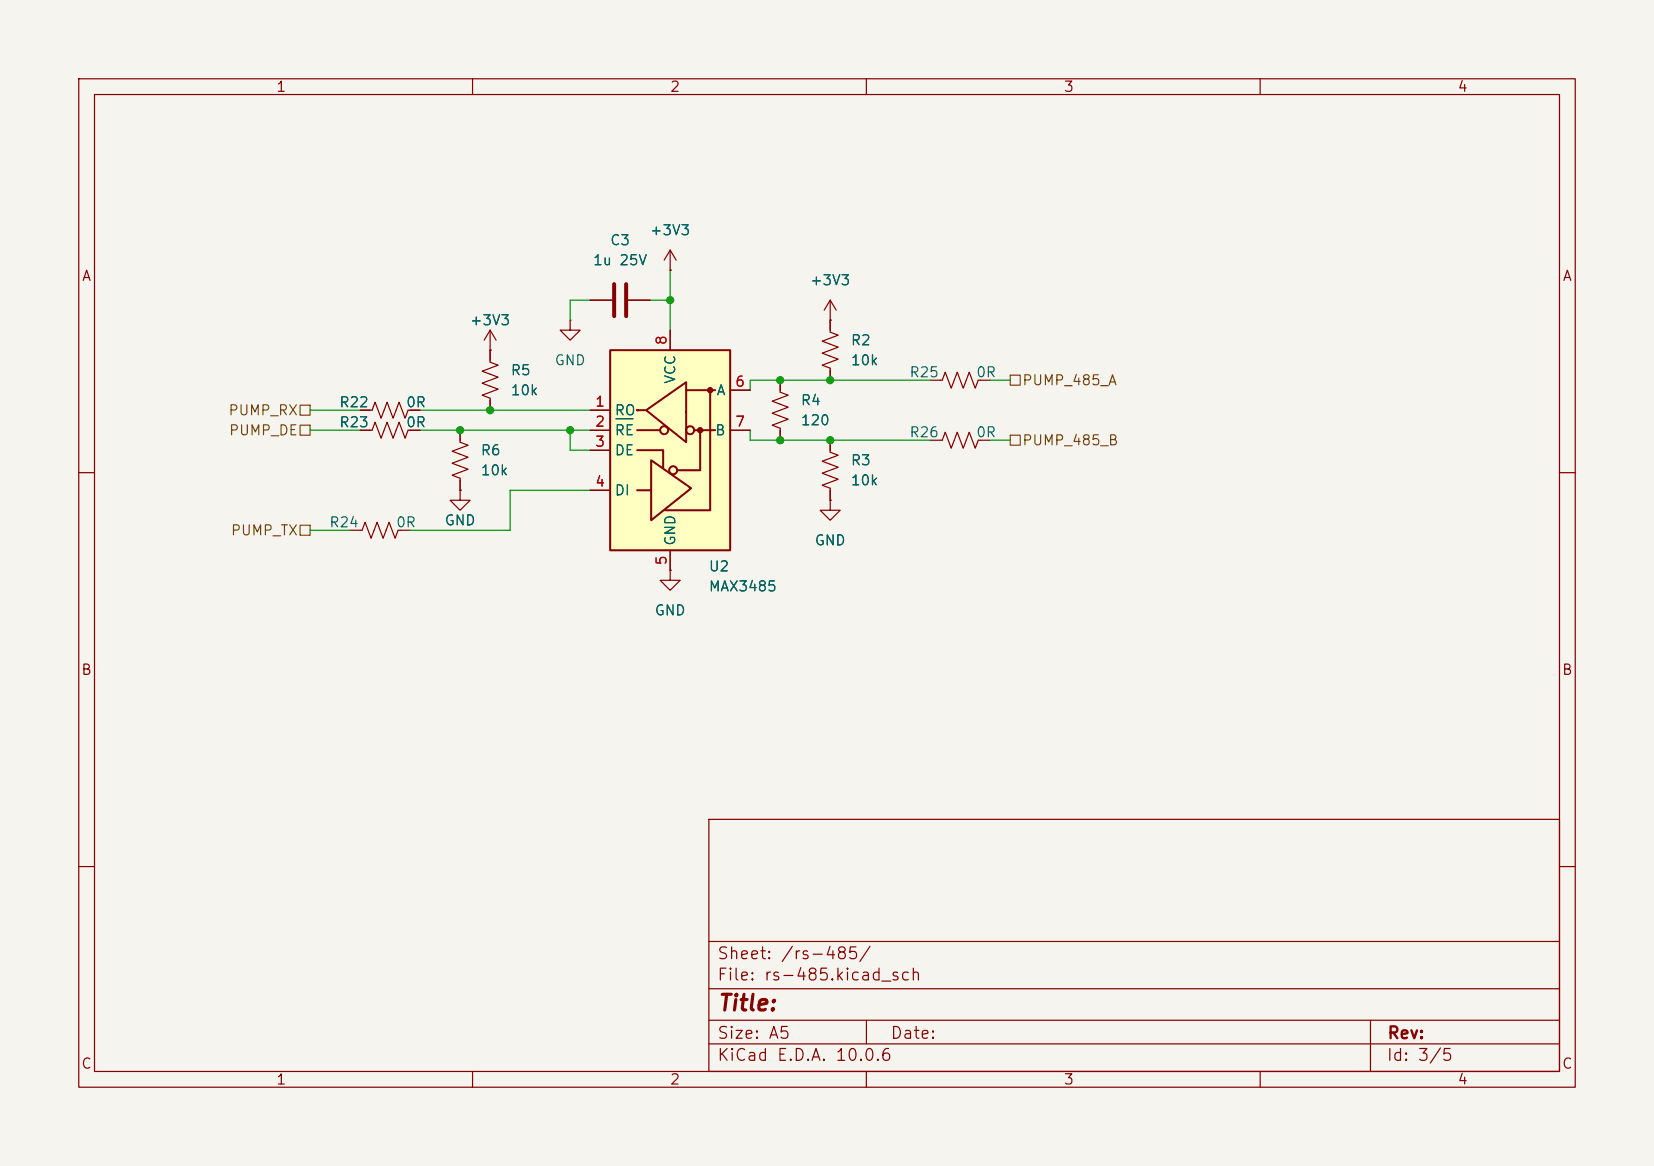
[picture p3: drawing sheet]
(kicad_sch
 (version 20260306)
 (generator "eeschema")
 (generator_version "10.0")
 (paper "A5")
 (lib_symbols
  (symbol "Device:R_US"
   (pin_numbers (hide yes))
   (pin_names
    (offset 0)) (exclude_from_sim no) (in_bom yes) (on_board yes)
   (in_pos_files yes)
   (duplicate_pin_numbers_are_jumpers no)
   (property "Reference" "R" (at 2.54 0 90) (show_name no) (do_not_autoplace no) (effects (font (size 1.27 1.27))))
   (property "Value" "R_US" (at -2.54 0 90) (show_name no) (do_not_autoplace no) (effects (font (size 1.27 1.27))))
   (property "Footprint" "" (at 1.016 -0.254 90) (show_name no) (do_not_autoplace no) (hide yes) (effects (font (size 1.27 1.27))))
   (property "Datasheet" "" (at 0 0 0) (show_name no) (do_not_autoplace no) (hide yes) (effects (font (size 1.27 1.27))))
   (property "Description" "Resistor, US symbol" (at 0 0 0) (show_name no) (do_not_autoplace no) (hide yes) (effects (font (size 1.27 1.27))))
   (symbol "R_US_0_1"
    (polyline (pts (xy 0 2.286) (xy 0 2.54)) (stroke (width 0) (type default)) (fill (type none)))
    (polyline (pts (xy 0 2.286) (xy 1.016 1.905) (xy 0 1.524) (xy -1.016 1.143) (xy 0 0.762)) (stroke (width 0) (type default)) (fill (type none)))
    (polyline (pts (xy 0 0.762) (xy 1.016 0.381) (xy 0 0) (xy -1.016 -0.381) (xy 0 -0.762)) (stroke (width 0) (type default)) (fill (type none)))
    (polyline (pts (xy 0 -0.762) (xy 1.016 -1.143) (xy 0 -1.524) (xy -1.016 -1.905) (xy 0 -2.286)) (stroke (width 0) (type default)) (fill (type none)))
    (polyline (pts (xy 0 -2.286) (xy 0 -2.54)) (stroke (width 0) (type default)) (fill (type none))))
   (symbol "R_US_1_1"
    (pin passive line (at 0 3.81 270) (length 1.27) (name "" (effects (font (size 1.27 1.27)))) (number "1" (effects (font (size 1.27 1.27)))))
    (pin passive line (at 0 -3.81 90) (length 1.27) (name "" (effects (font (size 1.27 1.27)))) (number "2" (effects (font (size 1.27 1.27))))))
   (embedded_fonts no))
  (symbol "Hack_Passives:AA0402JR-070RL"
   (pin_numbers (hide yes))
   (pin_names
    (offset 0)) (exclude_from_sim no) (in_bom yes) (on_board yes)
   (in_pos_files yes)
   (duplicate_pin_numbers_are_jumpers no)
   (property "Reference" "R" (at 2.54 0 90) (show_name no) (do_not_autoplace no) (effects (font (size 1.27 1.27))))
   (property "Value" "0R" (at -2.54 0 90) (show_name no) (do_not_autoplace no) (effects (font (size 1.27 1.27))))
   (property "Footprint" "Resistor_SMD:R_0402_1005Metric" (at 1.016 -0.254 90) (show_name no) (do_not_autoplace no) (hide yes) (effects (font (size 1.27 1.27))))
   (property "Datasheet" "https://www.vishay.com/docs/28773/crcwce3.pdf" (at 0 0 0) (show_name no) (do_not_autoplace no) (hide yes) (effects (font (size 1.27 1.27))))
   (property "Description" "0 Ohms Jumper Chip Resistor 0402 (1005 Metric) Anti-Sulfur, Automotive AEC-Q200, Moisture Resistant Thick Film" (at 0 0 0) (show_name no) (do_not_autoplace no) (hide yes) (effects (font (size 1.27 1.27))))
   (symbol "AA0402JR-070RL_0_1"
    (polyline (pts (xy 0 2.286) (xy 0 2.54)) (stroke (width 0) (type default)) (fill (type none)))
    (polyline (pts (xy 0 2.286) (xy 1.016 1.905) (xy 0 1.524) (xy -1.016 1.143) (xy 0 0.762)) (stroke (width 0) (type default)) (fill (type none)))
    (polyline (pts (xy 0 0.762) (xy 1.016 0.381) (xy 0 0) (xy -1.016 -0.381) (xy 0 -0.762)) (stroke (width 0) (type default)) (fill (type none)))
    (polyline (pts (xy 0 -0.762) (xy 1.016 -1.143) (xy 0 -1.524) (xy -1.016 -1.905) (xy 0 -2.286)) (stroke (width 0) (type default)) (fill (type none)))
    (polyline (pts (xy 0 -2.286) (xy 0 -2.54)) (stroke (width 0) (type default)) (fill (type none))))
   (symbol "AA0402JR-070RL_1_1"
    (pin passive line (at 0 3.81 270) (length 1.27) (name "" (effects (font (size 1.27 1.27)))) (number "1" (effects (font (size 1.27 1.27)))))
    (pin passive line (at 0 -3.81 90) (length 1.27) (name "" (effects (font (size 1.27 1.27)))) (number "2" (effects (font (size 1.27 1.27))))))
   (embedded_fonts no))
  (symbol "Hack_Passives:C1608X7R1E105K080AB"
   (pin_numbers (hide yes))
   (pin_names
    (offset 0.254)) (exclude_from_sim no) (in_bom yes) (on_board yes)
   (in_pos_files yes)
   (duplicate_pin_numbers_are_jumpers no)
   (property "Reference" "C" (at 0.635 2.54 0) (show_name no) (do_not_autoplace no) (effects (font (size 1.27 1.27)) (justify left)))
   (property "Value" "1u 25V" (at 0.635 -2.54 0) (show_name no) (do_not_autoplace no) (effects (font (size 1.27 1.27)) (justify left)))
   (property "Footprint" "Capacitor_SMD:C_0603_1608Metric" (at 0.9652 -3.81 0) (show_name no) (do_not_autoplace no) (hide yes) (effects (font (size 1.27 1.27))))
   (property "Datasheet" "" (at 0 0 0) (show_name no) (do_not_autoplace no) (hide yes) (effects (font (size 1.27 1.27))))
   (property "Description" "1 µF ±10% 25V Ceramic Capacitor X7R 0603 (1608 Metric)" (at 0 0 0) (show_name no) (do_not_autoplace no) (hide yes) (effects (font (size 1.27 1.27))))
   (symbol "C1608X7R1E105K080AB_0_1"
    (polyline (pts (xy -2.032 0.762) (xy 2.032 0.762)) (stroke (width 0.508) (type default)) (fill (type none)))
    (polyline (pts (xy -2.032 -0.762) (xy 2.032 -0.762)) (stroke (width 0.508) (type default)) (fill (type none))))
   (symbol "C1608X7R1E105K080AB_1_1"
    (pin passive line (at 0 3.81 270) (length 2.794) (name "" (effects (font (size 1.27 1.27)))) (number "1" (effects (font (size 1.27 1.27)))))
    (pin passive line (at 0 -3.81 90) (length 2.794) (name "" (effects (font (size 1.27 1.27)))) (number "2" (effects (font (size 1.27 1.27))))))
   (embedded_fonts no))
  (symbol "Hack_Passives:CRCW060310K0FKEA"
   (pin_numbers (hide yes))
   (pin_names
    (offset 0)) (exclude_from_sim no) (in_bom yes) (on_board yes)
   (in_pos_files yes)
   (duplicate_pin_numbers_are_jumpers no)
   (property "Reference" "R" (at 2.54 0 90) (show_name no) (do_not_autoplace no) (effects (font (size 1.27 1.27))))
   (property "Value" "10k" (at -2.54 0 90) (show_name no) (do_not_autoplace no) (effects (font (size 1.27 1.27))))
   (property "Footprint" "Resistor_SMD:R_0603_1608Metric" (at 1.016 -0.254 90) (show_name no) (do_not_autoplace no) (hide yes) (effects (font (size 1.27 1.27))))
   (property "Datasheet" "https://www.vishay.com/docs/28773/crcwce3.pdf" (at 0 0 0) (show_name no) (do_not_autoplace no) (hide yes) (effects (font (size 1.27 1.27))))
   (property "Description" "10 kOhms ±1% 0.125W, 1/8W Chip Resistor 0603 (1608 Metric) Automotive AEC-Q200 Thick Film" (at 0 0 0) (show_name no) (do_not_autoplace no) (hide yes) (effects (font (size 1.27 1.27))))
   (symbol "CRCW060310K0FKEA_0_1"
    (polyline (pts (xy 0 2.286) (xy 0 2.54)) (stroke (width 0) (type default)) (fill (type none)))
    (polyline (pts (xy 0 2.286) (xy 1.016 1.905) (xy 0 1.524) (xy -1.016 1.143) (xy 0 0.762)) (stroke (width 0) (type default)) (fill (type none)))
    (polyline (pts (xy 0 0.762) (xy 1.016 0.381) (xy 0 0) (xy -1.016 -0.381) (xy 0 -0.762)) (stroke (width 0) (type default)) (fill (type none)))
    (polyline (pts (xy 0 -0.762) (xy 1.016 -1.143) (xy 0 -1.524) (xy -1.016 -1.905) (xy 0 -2.286)) (stroke (width 0) (type default)) (fill (type none)))
    (polyline (pts (xy 0 -2.286) (xy 0 -2.54)) (stroke (width 0) (type default)) (fill (type none))))
   (symbol "CRCW060310K0FKEA_1_1"
    (pin passive line (at 0 3.81 270) (length 1.27) (name "" (effects (font (size 1.27 1.27)))) (number "1" (effects (font (size 1.27 1.27)))))
    (pin passive line (at 0 -3.81 90) (length 1.27) (name "" (effects (font (size 1.27 1.27)))) (number "2" (effects (font (size 1.27 1.27))))))
   (embedded_fonts no))
  (symbol "Interface_UART:MAX3485" (exclude_from_sim no) (in_bom yes) (on_board yes)
   (in_pos_files yes)
   (duplicate_pin_numbers_are_jumpers no)
   (property "Reference" "U" (at -6.985 13.97 0) (show_name no) (do_not_autoplace no) (effects (font (size 1.27 1.27))))
   (property "Value" "MAX3485" (at 1.905 13.97 0) (show_name no) (do_not_autoplace no) (effects (font (size 1.27 1.27)) (justify left)))
   (property "Footprint" "Package_SO:SOIC-8_3.9x4.9mm_P1.27mm" (at 0 -22.86 0) (show_name no) (do_not_autoplace no) (hide yes) (effects (font (size 1.27 1.27))))
   (property "Datasheet" "https://datasheets.maximintegrated.com/en/ds/MAX3483-MAX3491.pdf" (at 0 1.27 0) (show_name no) (do_not_autoplace no) (hide yes) (effects (font (size 1.27 1.27))))
   (property "Description" "True RS-485/RS-422, 10Mbps, Slew-Rate Limited, with low-power shutdown, with receiver/driver enable, 32 receiver drive capacitity, DIP-8 and SOIC-8" (at 0 0 0) (show_name no) (do_not_autoplace no) (hide yes) (effects (font (size 1.27 1.27))))
   (symbol "MAX3485_0_1"
    (rectangle (start -7.62 12.7) (end 7.62 -12.7) (stroke (width 0.254) (type default)) (fill (type background)))
    (polyline (pts (xy -4.191 2.54) (xy -1.27 2.54)) (stroke (width 0.254) (type default)) (fill (type none)))
    (polyline (pts (xy -4.191 0) (xy -0.889 0) (xy -0.889 -2.286)) (stroke (width 0.254) (type default)) (fill (type none)))
    (polyline (pts (xy -3.175 5.08) (xy -4.191 5.08) (xy -4.064 5.08)) (stroke (width 0.254) (type default)) (fill (type none)))
    (polyline (pts (xy -2.54 -5.08) (xy -4.191 -5.08)) (stroke (width 0.254) (type default)) (fill (type none)))
    (polyline (pts (xy -2.413 -5.08) (xy -2.413 -1.27) (xy 2.667 -4.826) (xy -2.413 -8.89) (xy -2.413 -5.08)) (stroke (width 0.254) (type default)) (fill (type none)))
    (polyline (pts (xy -0.635 -7.62) (xy 5.08 -7.62)) (stroke (width 0.254) (type default)) (fill (type none)))
    (circle (center 0.381 -2.54) (radius 0.508) (stroke (width 0.254) (type default)) (fill (type none)))
    (polyline (pts (xy 0.889 -2.54) (xy 3.81 -2.54)) (stroke (width 0.254) (type default)) (fill (type none)))
    (polyline (pts (xy 2.032 7.62) (xy 5.715 7.62)) (stroke (width 0.254) (type default)) (fill (type none)))
    (polyline (pts (xy 3.048 2.54) (xy 5.715 2.54)) (stroke (width 0.254) (type default)) (fill (type none)))
    (circle (center 3.81 2.54) (radius 0.2794) (stroke (width 0.254) (type default)) (fill (type outline)))
    (polyline (pts (xy 3.81 -2.54) (xy 3.81 2.54)) (stroke (width 0.254) (type default)) (fill (type none)))
    (polyline (pts (xy 5.08 -7.62) (xy 5.08 7.62)) (stroke (width 0.254) (type default)) (fill (type none))))
   (symbol "MAX3485_1_1"
    (circle (center -0.762 2.54) (radius 0.508) (stroke (width 0.254) (type default)) (fill (type none)))
    (polyline (pts (xy 2.032 4.826) (xy 2.032 8.636) (xy -3.048 5.08) (xy 2.032 1.016) (xy 2.032 4.826)) (stroke (width 0.254) (type default)) (fill (type none)))
    (circle (center 2.54 2.54) (radius 0.508) (stroke (width 0.254) (type default)) (fill (type none)))
    (circle (center 5.08 7.62) (radius 0.2794) (stroke (width 0.254) (type default)) (fill (type outline)))
    (pin output line (at -10.16 5.08 0) (length 2.54) (name "RO" (effects (font (size 1.27 1.27)))) (number "1" (effects (font (size 1.27 1.27)))))
    (pin input line (at -10.16 2.54 0) (length 2.54) (name "~{RE}" (effects (font (size 1.27 1.27)))) (number "2" (effects (font (size 1.27 1.27)))))
    (pin input line (at -10.16 0 0) (length 2.54) (name "DE" (effects (font (size 1.27 1.27)))) (number "3" (effects (font (size 1.27 1.27)))))
    (pin input line (at -10.16 -5.08 0) (length 2.54) (name "DI" (effects (font (size 1.27 1.27)))) (number "4" (effects (font (size 1.27 1.27)))))
    (pin power_in line (at 0 -15.24 90) (length 2.54) (name "GND" (effects (font (size 1.27 1.27)))) (number "5" (effects (font (size 1.27 1.27)))))
    (pin bidirectional line (at 10.16 7.62 180) (length 2.54) (name "A" (effects (font (size 1.27 1.27)))) (number "6" (effects (font (size 1.27 1.27)))))
    (pin bidirectional line (at 10.16 2.54 180) (length 2.54) (name "B" (effects (font (size 1.27 1.27)))) (number "7" (effects (font (size 1.27 1.27)))))
    (pin power_in line (at 0 15.24 270) (length 2.54) (name "VCC" (effects (font (size 1.27 1.27)))) (number "8" (effects (font (size 1.27 1.27))))))
   (embedded_fonts no))
  (symbol "power:+3V3"
   (power global)
   (pin_numbers (hide yes))
   (pin_names
    (offset 0) (hide yes)) (exclude_from_sim no) (in_bom yes) (on_board yes)
   (in_pos_files yes)
   (duplicate_pin_numbers_are_jumpers no)
   (property "Reference" "#PWR" (at 0 -3.81 0) (show_name no) (do_not_autoplace no) (hide yes) (effects (font (size 1.27 1.27))))
   (property "Value" "+3V3" (at 0 3.556 0) (show_name no) (do_not_autoplace no) (effects (font (size 1.27 1.27))))
   (property "Footprint" "" (at 0 0 0) (show_name no) (do_not_autoplace no) (hide yes) (effects (font (size 1.27 1.27))))
   (property "Datasheet" "" (at 0 0 0) (show_name no) (do_not_autoplace no) (hide yes) (effects (font (size 1.27 1.27))))
   (property "Description" "Power symbol creates a global label with name \"+3V3\"" (at 0 0 0) (show_name no) (do_not_autoplace no) (hide yes) (effects (font (size 1.27 1.27))))
   (symbol "+3V3_0_1"
    (polyline (pts (xy -0.762 1.27) (xy 0 2.54)) (stroke (width 0) (type default)) (fill (type none)))
    (polyline (pts (xy 0 2.54) (xy 0.762 1.27)) (stroke (width 0) (type default)) (fill (type none)))
    (polyline (pts (xy 0 0) (xy 0 2.54)) (stroke (width 0) (type default)) (fill (type none))))
   (symbol "+3V3_1_1"
    (pin power_in line (at 0 0 90) (length 0) (name "" (effects (font (size 1.27 1.27)))) (number "1" (effects (font (size 1.27 1.27))))))
   (embedded_fonts no))
  (symbol "power:GND"
   (power global)
   (pin_numbers (hide yes))
   (pin_names
    (offset 0) (hide yes)) (exclude_from_sim no) (in_bom yes) (on_board yes)
   (in_pos_files yes)
   (duplicate_pin_numbers_are_jumpers no)
   (property "Reference" "#PWR" (at 0 -6.35 0) (show_name no) (do_not_autoplace no) (hide yes) (effects (font (size 1.27 1.27))))
   (property "Value" "GND" (at 0 -3.81 0) (show_name no) (do_not_autoplace no) (effects (font (size 1.27 1.27))))
   (property "Footprint" "" (at 0 0 0) (show_name no) (do_not_autoplace no) (hide yes) (effects (font (size 1.27 1.27))))
   (property "Datasheet" "" (at 0 0 0) (show_name no) (do_not_autoplace no) (hide yes) (effects (font (size 1.27 1.27))))
   (property "Description" "Power symbol creates a global label with name \"GND\" , ground" (at 0 0 0) (show_name no) (do_not_autoplace no) (hide yes) (effects (font (size 1.27 1.27))))
   (symbol "GND_0_1"
    (polyline (pts (xy 0 0) (xy 0 -1.27) (xy 1.27 -1.27) (xy 0 -2.54) (xy -1.27 -1.27) (xy 0 -1.27)) (stroke (width 0) (type default)) (fill (type none))))
   (symbol "GND_1_1"
    (pin power_in line (at 0 0 270) (length 0) (name "" (effects (font (size 1.27 1.27)))) (number "1" (effects (font (size 1.27 1.27))))))
   (embedded_fonts no)))
 (junction
  (at 105.41 48.26)
  (diameter 0)
  (color 0 0 0 0))
 (junction
  (at 62.23 52.07)
  (diameter 0)
  (color 0 0 0 0))
 (junction
  (at 72.39 54.61)
  (diameter 0)
  (color 0 0 0 0))
 (junction
  (at 99.06 48.26)
  (diameter 0)
  (color 0 0 0 0))
 (junction
  (at 85.09 38.1)
  (diameter 0)
  (color 0 0 0 0))
 (junction
  (at 105.41 55.88)
  (diameter 0)
  (color 0 0 0 0))
 (junction
  (at 99.06 55.88)
  (diameter 0)
  (color 0 0 0 0))
 (junction
  (at 58.42 54.61)
  (diameter 0)
  (color 0 0 0 0))
 (wire
  (pts (xy 74.93 57.15) (xy 72.39 57.15))
  (stroke (width 0) (type default)))
 (wire
  (pts (xy 82.55 38.1) (xy 85.09 38.1))
  (stroke (width 0) (type default)))
 (wire
  (pts (xy 45.72 54.61) (xy 39.37 54.61))
  (stroke (width 0) (type default)))
 (wire
  (pts (xy 95.25 55.88) (xy 99.06 55.88))
  (stroke (width 0) (type default)))
 (wire
  (pts (xy 45.72 52.07) (xy 39.37 52.07))
  (stroke (width 0) (type default)))
 (wire
  (pts (xy 95.25 54.61) (xy 95.25 55.88))
  (stroke (width 0) (type default)))
 (wire
  (pts (xy 105.41 48.26) (xy 118.11 48.26))
  (stroke (width 0) (type default)))
 (wire
  (pts (xy 72.39 40.64) (xy 72.39 38.1))
  (stroke (width 0) (type default)))
 (wire
  (pts (xy 105.41 55.88) (xy 118.11 55.88))
  (stroke (width 0) (type default)))
 (wire
  (pts (xy 95.25 49.53) (xy 95.25 48.26))
  (stroke (width 0) (type default)))
 (wire
  (pts (xy 52.07 67.31) (xy 64.77 67.31))
  (stroke (width 0) (type default)))
 (wire
  (pts (xy 95.25 48.26) (xy 99.06 48.26))
  (stroke (width 0) (type default)))
 (wire
  (pts (xy 53.34 54.61) (xy 72.39 54.61))
  (stroke (width 0) (type default)))
 (wire
  (pts (xy 53.34 52.07) (xy 74.93 52.07))
  (stroke (width 0) (type default)))
 (wire
  (pts (xy 99.06 55.88) (xy 105.41 55.88))
  (stroke (width 0) (type default)))
 (wire
  (pts (xy 44.45 67.31) (xy 39.37 67.31))
  (stroke (width 0) (type default)))
 (wire
  (pts (xy 125.73 48.26) (xy 128.27 48.26))
  (stroke (width 0) (type default)))
 (wire
  (pts (xy 74.93 62.23) (xy 64.77 62.23))
  (stroke (width 0) (type default)))
 (wire
  (pts (xy 85.09 34.29) (xy 85.09 38.1))
  (stroke (width 0) (type default)))
 (wire
  (pts (xy 72.39 54.61) (xy 72.39 57.15))
  (stroke (width 0) (type default)))
 (wire
  (pts (xy 72.39 54.61) (xy 74.93 54.61))
  (stroke (width 0) (type default)))
 (wire
  (pts (xy 99.06 48.26) (xy 105.41 48.26))
  (stroke (width 0) (type default)))
 (wire
  (pts (xy 85.09 38.1) (xy 85.09 41.91))
  (stroke (width 0) (type default)))
 (wire
  (pts (xy 125.73 55.88) (xy 128.27 55.88))
  (stroke (width 0) (type default)))
 (wire
  (pts (xy 72.39 38.1) (xy 74.93 38.1))
  (stroke (width 0) (type default)))
 (wire
  (pts (xy 64.77 62.23) (xy 64.77 67.31))
  (stroke (width 0) (type default)))
 (hierarchical_label "PUMP_TX"
  (shape passive)
  (at 39.37 67.31 180)
  (effects (font (size 1.27 1.27)) (justify right)))
 (hierarchical_label "PUMP_485_A"
  (shape passive)
  (at 128.27 48.26 0)
  (effects (font (size 1.27 1.27)) (justify left)))
 (hierarchical_label "PUMP_RX"
  (shape passive)
  (at 39.37 52.07 180)
  (effects (font (size 1.27 1.27)) (justify right)))
 (hierarchical_label "PUMP_485_B"
  (shape passive)
  (at 128.27 55.88 0)
  (effects (font (size 1.27 1.27)) (justify left)))
 (hierarchical_label "PUMP_DE"
  (shape passive)
  (at 39.37 54.61 180)
  (effects (font (size 1.27 1.27)) (justify right)))
 (symbol
  (lib_id "power:+3V3")
  (at 85.09 34.29 0)
  (unit 1)
  (body_style 1)
  (exclude_from_sim no)
  (in_bom yes)
  (on_board yes)
  (in_pos_files yes)
  (dnp no)
  (fields_autoplaced yes)
  (property "Reference" "#PWR41" (at 85.09 38.1 0) (hide yes) (show_name no) (do_not_autoplace no) (effects (font (size 1.27 1.27))))
  (property "Value" "+3V3" (at 85.09 29.21 0) (show_name no) (do_not_autoplace no) (effects (font (size 1.27 1.27))))
  (property "Footprint" "" (at 85.09 34.29 0) (hide yes) (show_name no) (do_not_autoplace no) (effects (font (size 1.27 1.27))))
  (property "Datasheet" "" (at 85.09 34.29 0) (hide yes) (show_name no) (do_not_autoplace no) (effects (font (size 1.27 1.27))))
  (property "Description" "Power symbol creates a global label with name \"+3V3\"" (at 85.09 34.29 0) (hide yes) (show_name no) (do_not_autoplace no) (effects (font (size 1.27 1.27))))
  (pin "1"))
 (symbol
  (lib_id "power:+3V3")
  (at 62.23 44.45 0)
  (unit 1)
  (body_style 1)
  (exclude_from_sim no)
  (in_bom no)
  (on_board no)
  (in_pos_files no)
  (dnp no)
  (property "Reference" "#PWR46" (at 62.23 44.45 0) (hide yes) (show_name no) (do_not_autoplace no) (effects (font (size 1.27 1.27))))
  (property "Value" "+3V3" (at 62.23 40.64 0) (show_name no) (do_not_autoplace no) (effects (font (size 1.27 1.27))))
  (property "Footprint" "" (at 62.23 44.45 0) (hide yes) (show_name no) (do_not_autoplace no) (effects (font (size 1.27 1.27))))
  (property "Datasheet" "" (at 62.23 44.45 0) (hide yes) (show_name no) (do_not_autoplace no) (effects (font (size 1.27 1.27))))
  (property "Description" "Power symbol creates a global label with name \"+3V3\"" (at 62.23 44.45 0) (hide yes) (show_name no) (do_not_autoplace no) (effects (font (size 1.27 1.27))))
  (pin "1"))
 (symbol
  (lib_id "Hack_Passives:AA0402JR-070RL")
  (at 49.53 52.07 90)
  (unit 1)
  (body_style 1)
  (exclude_from_sim no)
  (in_bom yes)
  (on_board yes)
  (in_pos_files yes)
  (dnp no)
  (property "Reference" "R22" (at 44.958 51.054 90) (show_name no) (do_not_autoplace no) (effects (font (size 1.27 1.27))))
  (property "Value" "0R" (at 52.832 51.054 90) (show_name no) (do_not_autoplace no) (effects (font (size 1.27 1.27))))
  (property "Footprint" "Resistor_SMD:R_0603_1608Metric" (at 49.53 52.07 0) (hide yes) (show_name no) (do_not_autoplace no) (effects (font (size 1.27 1.27))))
  (property "Datasheet" "https://www.lcsc.com/product-detail/C21189.html" (at 49.53 52.07 0) (hide yes) (show_name no) (do_not_autoplace no) (effects (font (size 1.27 1.27))))
  (property "Description" "0 Ohm jumper, 0603, UNI-ROYAL 0603WAF0000T5E" (at 49.53 52.07 0) (hide yes) (show_name no) (do_not_autoplace no) (effects (font (size 1.27 1.27))))
  (property "LCSC" "C21189" (at 49.53 52.07 0) (hide yes) (show_name no) (do_not_autoplace no) (effects (font (size 1.27 1.27))))
  (pin "1")
  (pin "2"))
 (symbol
  (lib_id "Hack_Passives:CRCW060310K0FKEA")
  (at 58.42 58.42 0)
  (unit 1)
  (body_style 1)
  (exclude_from_sim no)
  (in_bom yes)
  (on_board yes)
  (in_pos_files yes)
  (dnp no)
  (property "Reference" "R6" (at 60.96 57.15 0) (show_name no) (do_not_autoplace no) (effects (font (size 1.27 1.27)) (justify left)))
  (property "Value" "10k" (at 60.96 59.69 0) (show_name no) (do_not_autoplace no) (effects (font (size 1.27 1.27)) (justify left)))
  (property "Footprint" "Resistor_SMD:R_0603_1608Metric" (at 58.42 58.42 0) (hide yes) (show_name no) (do_not_autoplace no) (effects (font (size 1.27 1.27))))
  (property "Datasheet" "https://www.vishay.com/docs/28773/crcwce3.pdf" (at 58.42 58.42 0) (hide yes) (show_name no) (do_not_autoplace no) (effects (font (size 1.27 1.27))))
  (property "Description" "10 kOhms ±1% 0.125W, 1/8W Chip Resistor 0603 (1608 Metric) Automotive AEC-Q200 Thick Film" (at 58.42 58.42 0) (hide yes) (show_name no) (do_not_autoplace no) (effects (font (size 1.27 1.27))))
  (property "LCSC" "C25804" (at 58.42 58.42 0) (hide yes) (show_name no) (do_not_autoplace no) (effects (font (size 1.27 1.27))))
  (pin "1")
  (pin "2"))
 (symbol
  (lib_id "power:GND")
  (at 58.42 62.23 0)
  (unit 1)
  (body_style 1)
  (exclude_from_sim no)
  (in_bom no)
  (on_board no)
  (in_pos_files no)
  (dnp no)
  (property "Reference" "#PWR47" (at 58.42 62.23 0) (hide yes) (show_name no) (do_not_autoplace no) (effects (font (size 1.27 1.27))))
  (property "Value" "GND" (at 58.42 66.04 0) (show_name no) (do_not_autoplace no) (effects (font (size 1.27 1.27))))
  (property "Footprint" "" (at 58.42 62.23 0) (hide yes) (show_name no) (do_not_autoplace no) (effects (font (size 1.27 1.27))))
  (property "Datasheet" "" (at 58.42 62.23 0) (hide yes) (show_name no) (do_not_autoplace no) (effects (font (size 1.27 1.27))))
  (property "Description" "Power symbol creates a global label with name \"GND\" , ground" (at 58.42 62.23 0) (hide yes) (show_name no) (do_not_autoplace no) (effects (font (size 1.27 1.27))))
  (pin "1"))
 (symbol
  (lib_id "Hack_Passives:CRCW060310K0FKEA")
  (at 105.41 59.69 0)
  (unit 1)
  (body_style 1)
  (exclude_from_sim no)
  (in_bom yes)
  (on_board yes)
  (in_pos_files yes)
  (dnp no)
  (fields_autoplaced yes)
  (property "Reference" "R3" (at 107.95 58.4199 0) (show_name no) (do_not_autoplace no) (effects (font (size 1.27 1.27)) (justify left)))
  (property "Value" "10k" (at 107.95 60.9599 0) (show_name no) (do_not_autoplace no) (effects (font (size 1.27 1.27)) (justify left)))
  (property "Footprint" "Resistor_SMD:R_0603_1608Metric" (at 106.426 59.944 90) (hide yes) (show_name no) (do_not_autoplace no) (effects (font (size 1.27 1.27))))
  (property "Datasheet" "https://www.vishay.com/docs/28773/crcwce3.pdf" (at 105.41 59.69 0) (hide yes) (show_name no) (do_not_autoplace no) (effects (font (size 1.27 1.27))))
  (property "Description" "10 kOhms ±1% 0.125W, 1/8W Chip Resistor 0603 (1608 Metric) Automotive AEC-Q200 Thick Film" (at 105.41 59.69 0) (hide yes) (show_name no) (do_not_autoplace no) (effects (font (size 1.27 1.27))))
  (property "LCSC" "C25804" (at 106.426 59.944 90) (hide yes) (show_name no) (do_not_autoplace no) (effects (font (size 1.27 1.27))))
  (pin "1")
  (pin "2"))
 (symbol
  (lib_id "Interface_UART:MAX3485")
  (at 85.09 57.15 0)
  (unit 1)
  (body_style 1)
  (exclude_from_sim no)
  (in_bom yes)
  (on_board yes)
  (in_pos_files yes)
  (dnp no)
  (property "Reference" "U2" (at 89.916 71.882 0) (show_name no) (do_not_autoplace no) (effects (font (size 1.27 1.27)) (justify left)))
  (property "Value" "MAX3485" (at 89.916 74.422 0) (show_name no) (do_not_autoplace no) (effects (font (size 1.27 1.27)) (justify left)))
  (property "Footprint" "Package_SO:SOIC-8_3.9x4.9mm_P1.27mm" (at 85.09 80.01 0) (hide yes) (show_name no) (do_not_autoplace no) (effects (font (size 1.27 1.27))))
  (property "Datasheet" "https://datasheets.maximintegrated.com/en/ds/MAX3483-MAX3491.pdf" (at 85.09 55.88 0) (hide yes) (show_name no) (do_not_autoplace no) (effects (font (size 1.27 1.27))))
  (property "Description" "True RS-485/RS-422, 10Mbps, Slew-Rate Limited, with low-power shutdown, with receiver/driver enable, 32 receiver drive capacitity, DIP-8 and SOIC-8" (at 85.09 57.15 0) (hide yes) (show_name no) (do_not_autoplace no) (effects (font (size 1.27 1.27))))
  (property "MPN" "Maxim MAX3485ESA+T" (at 85.09 57.15 0) (hide yes) (show_name no) (do_not_autoplace no) (effects (font (size 1.27 1.27))))
  (property "LCSC" "C18148" (at 85.09 57.15 0) (hide yes) (show_name no) (do_not_autoplace no) (effects (font (size 1.27 1.27))))
  (property "FT Rotation Offset" "-90" (at 85.09 57.15 0) (hide yes) (show_name no) (do_not_autoplace no) (effects (font (size 1.27 1.27))))
  (pin "2")
  (pin "8")
  (pin "3")
  (pin "5")
  (pin "7")
  (pin "1")
  (pin "4")
  (pin "6"))
 (symbol
  (lib_id "Hack_Passives:CRCW060310K0FKEA")
  (at 62.23 48.26 0)
  (unit 1)
  (body_style 1)
  (exclude_from_sim no)
  (in_bom yes)
  (on_board yes)
  (in_pos_files yes)
  (dnp no)
  (property "Reference" "R5" (at 64.77 46.99 0) (show_name no) (do_not_autoplace no) (effects (font (size 1.27 1.27)) (justify left)))
  (property "Value" "10k" (at 64.77 49.53 0) (show_name no) (do_not_autoplace no) (effects (font (size 1.27 1.27)) (justify left)))
  (property "Footprint" "Resistor_SMD:R_0603_1608Metric" (at 62.23 48.26 0) (hide yes) (show_name no) (do_not_autoplace no) (effects (font (size 1.27 1.27))))
  (property "Datasheet" "https://www.vishay.com/docs/28773/crcwce3.pdf" (at 62.23 48.26 0) (hide yes) (show_name no) (do_not_autoplace no) (effects (font (size 1.27 1.27))))
  (property "Description" "10 kOhms ±1% 0.125W, 1/8W Chip Resistor 0603 (1608 Metric) Automotive AEC-Q200 Thick Film" (at 62.23 48.26 0) (hide yes) (show_name no) (do_not_autoplace no) (effects (font (size 1.27 1.27))))
  (property "LCSC" "C25804" (at 62.23 48.26 0) (hide yes) (show_name no) (do_not_autoplace no) (effects (font (size 1.27 1.27))))
  (pin "1")
  (pin "2"))
 (symbol
  (lib_id "Hack_Passives:AA0402JR-070RL")
  (at 121.92 55.88 90)
  (unit 1)
  (body_style 1)
  (exclude_from_sim no)
  (in_bom yes)
  (on_board yes)
  (in_pos_files yes)
  (dnp no)
  (property "Reference" "R26" (at 117.348 54.864 90) (show_name no) (do_not_autoplace no) (effects (font (size 1.27 1.27))))
  (property "Value" "0R" (at 125.222 54.864 90) (show_name no) (do_not_autoplace no) (effects (font (size 1.27 1.27))))
  (property "Footprint" "Resistor_SMD:R_0603_1608Metric" (at 121.92 55.88 0) (hide yes) (show_name no) (do_not_autoplace no) (effects (font (size 1.27 1.27))))
  (property "Datasheet" "https://www.lcsc.com/product-detail/C21189.html" (at 121.92 55.88 0) (hide yes) (show_name no) (do_not_autoplace no) (effects (font (size 1.27 1.27))))
  (property "Description" "0 Ohm jumper, 0603, UNI-ROYAL 0603WAF0000T5E" (at 121.92 55.88 0) (hide yes) (show_name no) (do_not_autoplace no) (effects (font (size 1.27 1.27))))
  (property "LCSC" "C21189" (at 121.92 55.88 0) (hide yes) (show_name no) (do_not_autoplace no) (effects (font (size 1.27 1.27))))
  (pin "1")
  (pin "2"))
 (symbol
  (lib_id "Hack_Passives:CRCW060310K0FKEA")
  (at 105.41 44.45 0)
  (unit 1)
  (body_style 1)
  (exclude_from_sim no)
  (in_bom yes)
  (on_board yes)
  (in_pos_files yes)
  (dnp no)
  (fields_autoplaced yes)
  (property "Reference" "R2" (at 107.95 43.1799 0) (show_name no) (do_not_autoplace no) (effects (font (size 1.27 1.27)) (justify left)))
  (property "Value" "10k" (at 107.95 45.7199 0) (show_name no) (do_not_autoplace no) (effects (font (size 1.27 1.27)) (justify left)))
  (property "Footprint" "Resistor_SMD:R_0603_1608Metric" (at 106.426 44.704 90) (hide yes) (show_name no) (do_not_autoplace no) (effects (font (size 1.27 1.27))))
  (property "Datasheet" "https://www.vishay.com/docs/28773/crcwce3.pdf" (at 105.41 44.45 0) (hide yes) (show_name no) (do_not_autoplace no) (effects (font (size 1.27 1.27))))
  (property "Description" "10 kOhms ±1% 0.125W, 1/8W Chip Resistor 0603 (1608 Metric) Automotive AEC-Q200 Thick Film" (at 105.41 44.45 0) (hide yes) (show_name no) (do_not_autoplace no) (effects (font (size 1.27 1.27))))
  (property "LCSC" "C25804" (at 106.426 44.704 90) (hide yes) (show_name no) (do_not_autoplace no) (effects (font (size 1.27 1.27))))
  (pin "1")
  (pin "2"))
 (symbol
  (lib_id "power:GND")
  (at 72.39 40.64 0)
  (unit 1)
  (body_style 1)
  (exclude_from_sim no)
  (in_bom yes)
  (on_board yes)
  (in_pos_files yes)
  (dnp no)
  (fields_autoplaced yes)
  (property "Reference" "#PWR42" (at 72.39 46.99 0) (hide yes) (show_name no) (do_not_autoplace no) (effects (font (size 1.27 1.27))))
  (property "Value" "GND" (at 72.39 45.72 0) (show_name no) (do_not_autoplace no) (effects (font (size 1.27 1.27))))
  (property "Footprint" "" (at 72.39 40.64 0) (hide yes) (show_name no) (do_not_autoplace no) (effects (font (size 1.27 1.27))))
  (property "Datasheet" "" (at 72.39 40.64 0) (hide yes) (show_name no) (do_not_autoplace no) (effects (font (size 1.27 1.27))))
  (property "Description" "Power symbol creates a global label with name \"GND\" , ground" (at 72.39 40.64 0) (hide yes) (show_name no) (do_not_autoplace no) (effects (font (size 1.27 1.27))))
  (pin "1"))
 (symbol
  (lib_id "power:GND")
  (at 85.09 72.39 0)
  (unit 1)
  (body_style 1)
  (exclude_from_sim no)
  (in_bom yes)
  (on_board yes)
  (in_pos_files yes)
  (dnp no)
  (fields_autoplaced yes)
  (property "Reference" "#PWR43" (at 85.09 78.74 0) (hide yes) (show_name no) (do_not_autoplace no) (effects (font (size 1.27 1.27))))
  (property "Value" "GND" (at 85.09 77.47 0) (show_name no) (do_not_autoplace no) (effects (font (size 1.27 1.27))))
  (property "Footprint" "" (at 85.09 72.39 0) (hide yes) (show_name no) (do_not_autoplace no) (effects (font (size 1.27 1.27))))
  (property "Datasheet" "" (at 85.09 72.39 0) (hide yes) (show_name no) (do_not_autoplace no) (effects (font (size 1.27 1.27))))
  (property "Description" "Power symbol creates a global label with name \"GND\" , ground" (at 85.09 72.39 0) (hide yes) (show_name no) (do_not_autoplace no) (effects (font (size 1.27 1.27))))
  (pin "1"))
 (symbol
  (lib_id "power:GND")
  (at 105.41 63.5 0)
  (unit 1)
  (body_style 1)
  (exclude_from_sim no)
  (in_bom yes)
  (on_board yes)
  (in_pos_files yes)
  (dnp no)
  (fields_autoplaced yes)
  (property "Reference" "#PWR45" (at 105.41 69.85 0) (hide yes) (show_name no) (do_not_autoplace no) (effects (font (size 1.27 1.27))))
  (property "Value" "GND" (at 105.41 68.58 0) (show_name no) (do_not_autoplace no) (effects (font (size 1.27 1.27))))
  (property "Footprint" "" (at 105.41 63.5 0) (hide yes) (show_name no) (do_not_autoplace no) (effects (font (size 1.27 1.27))))
  (property "Datasheet" "" (at 105.41 63.5 0) (hide yes) (show_name no) (do_not_autoplace no) (effects (font (size 1.27 1.27))))
  (property "Description" "Power symbol creates a global label with name \"GND\" , ground" (at 105.41 63.5 0) (hide yes) (show_name no) (do_not_autoplace no) (effects (font (size 1.27 1.27))))
  (pin "1"))
 (symbol
  (lib_id "Hack_Passives:AA0402JR-070RL")
  (at 49.53 54.61 90)
  (unit 1)
  (body_style 1)
  (exclude_from_sim no)
  (in_bom yes)
  (on_board yes)
  (in_pos_files yes)
  (dnp no)
  (property "Reference" "R23" (at 44.958 53.594 90) (show_name no) (do_not_autoplace no) (effects (font (size 1.27 1.27))))
  (property "Value" "0R" (at 52.832 53.594 90) (show_name no) (do_not_autoplace no) (effects (font (size 1.27 1.27))))
  (property "Footprint" "Resistor_SMD:R_0603_1608Metric" (at 49.53 54.61 0) (hide yes) (show_name no) (do_not_autoplace no) (effects (font (size 1.27 1.27))))
  (property "Datasheet" "https://www.lcsc.com/product-detail/C21189.html" (at 49.53 54.61 0) (hide yes) (show_name no) (do_not_autoplace no) (effects (font (size 1.27 1.27))))
  (property "Description" "0 Ohm jumper, 0603, UNI-ROYAL 0603WAF0000T5E" (at 49.53 54.61 0) (hide yes) (show_name no) (do_not_autoplace no) (effects (font (size 1.27 1.27))))
  (property "LCSC" "C21189" (at 49.53 54.61 0) (hide yes) (show_name no) (do_not_autoplace no) (effects (font (size 1.27 1.27))))
  (pin "1")
  (pin "2"))
 (symbol
  (lib_id "power:+3V3")
  (at 105.41 40.64 0)
  (unit 1)
  (body_style 1)
  (exclude_from_sim no)
  (in_bom yes)
  (on_board yes)
  (in_pos_files yes)
  (dnp no)
  (fields_autoplaced yes)
  (property "Reference" "#PWR44" (at 105.41 44.45 0) (hide yes) (show_name no) (do_not_autoplace no) (effects (font (size 1.27 1.27))))
  (property "Value" "+3V3" (at 105.41 35.56 0) (show_name no) (do_not_autoplace no) (effects (font (size 1.27 1.27))))
  (property "Footprint" "" (at 105.41 40.64 0) (hide yes) (show_name no) (do_not_autoplace no) (effects (font (size 1.27 1.27))))
  (property "Datasheet" "" (at 105.41 40.64 0) (hide yes) (show_name no) (do_not_autoplace no) (effects (font (size 1.27 1.27))))
  (property "Description" "Power symbol creates a global label with name \"+3V3\"" (at 105.41 40.64 0) (hide yes) (show_name no) (do_not_autoplace no) (effects (font (size 1.27 1.27))))
  (pin "1"))
 (symbol
  (lib_id "Device:R_US")
  (at 99.06 52.07 0)
  (unit 1)
  (body_style 1)
  (exclude_from_sim no)
  (in_bom yes)
  (on_board yes)
  (in_pos_files yes)
  (dnp no)
  (fields_autoplaced yes)
  (property "Reference" "R4" (at 101.6 50.7999 0) (show_name no) (do_not_autoplace no) (effects (font (size 1.27 1.27)) (justify left)))
  (property "Value" "120" (at 101.6 53.3399 0) (show_name no) (do_not_autoplace no) (effects (font (size 1.27 1.27)) (justify left)))
  (property "Footprint" "Resistor_SMD:R_0603_1608Metric" (at 97.282 52.07 90) (hide yes) (show_name no) (do_not_autoplace no) (effects (font (size 1.27 1.27))))
  (property "Datasheet" "" (at 99.06 52.07 0) (hide yes) (show_name no) (do_not_autoplace no) (effects (font (size 1.27 1.27))))
  (property "Description" "Resistor" (at 99.06 52.07 0) (hide yes) (show_name no) (do_not_autoplace no) (effects (font (size 1.27 1.27))))
  (property "MPN" "UNI-ROYAL 0603WAF1200T5E" (at 99.06 52.07 0) (hide yes) (show_name no) (do_not_autoplace no) (effects (font (size 1.27 1.27))))
  (property "LCSC" "C22787" (at 99.06 52.07 0) (hide yes) (show_name no) (do_not_autoplace no) (effects (font (size 1.27 1.27))))
  (pin "1")
  (pin "2"))
 (symbol
  (lib_id "Hack_Passives:AA0402JR-070RL")
  (at 48.26 67.31 90)
  (unit 1)
  (body_style 1)
  (exclude_from_sim no)
  (in_bom yes)
  (on_board yes)
  (in_pos_files yes)
  (dnp no)
  (property "Reference" "R24" (at 43.688 66.294 90) (show_name no) (do_not_autoplace no) (effects (font (size 1.27 1.27))))
  (property "Value" "0R" (at 51.562 66.294 90) (show_name no) (do_not_autoplace no) (effects (font (size 1.27 1.27))))
  (property "Footprint" "Resistor_SMD:R_0603_1608Metric" (at 48.26 67.31 0) (hide yes) (show_name no) (do_not_autoplace no) (effects (font (size 1.27 1.27))))
  (property "Datasheet" "https://www.lcsc.com/product-detail/C21189.html" (at 48.26 67.31 0) (hide yes) (show_name no) (do_not_autoplace no) (effects (font (size 1.27 1.27))))
  (property "Description" "0 Ohm jumper, 0603, UNI-ROYAL 0603WAF0000T5E" (at 48.26 67.31 0) (hide yes) (show_name no) (do_not_autoplace no) (effects (font (size 1.27 1.27))))
  (property "LCSC" "C21189" (at 48.26 67.31 0) (hide yes) (show_name no) (do_not_autoplace no) (effects (font (size 1.27 1.27))))
  (pin "1")
  (pin "2"))
 (symbol
  (lib_id "Hack_Passives:C1608X7R1E105K080AB")
  (at 78.74 38.1 90)
  (unit 1)
  (body_style 1)
  (exclude_from_sim no)
  (in_bom yes)
  (on_board yes)
  (in_pos_files yes)
  (dnp no)
  (fields_autoplaced yes)
  (property "Reference" "C3" (at 78.74 30.48 90) (show_name no) (do_not_autoplace no) (effects (font (size 1.27 1.27))))
  (property "Value" "1u 25V" (at 78.74 33.02 90) (show_name no) (do_not_autoplace no) (effects (font (size 1.27 1.27))))
  (property "Footprint" "Capacitor_SMD:C_0603_1608Metric" (at 82.55 37.1348 0) (hide yes) (show_name no) (do_not_autoplace no) (effects (font (size 1.27 1.27))))
  (property "Datasheet" "" (at 78.74 38.1 0) (hide yes) (show_name no) (do_not_autoplace no) (effects (font (size 1.27 1.27))))
  (property "Description" "1 µF ±10% 25V Ceramic Capacitor X7R 0603 (1608 Metric)" (at 78.74 38.1 0) (hide yes) (show_name no) (do_not_autoplace no) (effects (font (size 1.27 1.27))))
  (property "LCSC" "C15849" (at 82.55 37.1348 0) (hide yes) (show_name no) (do_not_autoplace no) (effects (font (size 1.27 1.27))))
  (pin "1")
  (pin "2"))
 (symbol
  (lib_id "Hack_Passives:AA0402JR-070RL")
  (at 121.92 48.26 90)
  (unit 1)
  (body_style 1)
  (exclude_from_sim no)
  (in_bom yes)
  (on_board yes)
  (in_pos_files yes)
  (dnp no)
  (property "Reference" "R25" (at 117.348 47.244 90) (show_name no) (do_not_autoplace no) (effects (font (size 1.27 1.27))))
  (property "Value" "0R" (at 125.222 47.244 90) (show_name no) (do_not_autoplace no) (effects (font (size 1.27 1.27))))
  (property "Footprint" "Resistor_SMD:R_0603_1608Metric" (at 121.92 48.26 0) (hide yes) (show_name no) (do_not_autoplace no) (effects (font (size 1.27 1.27))))
  (property "Datasheet" "https://www.lcsc.com/product-detail/C21189.html" (at 121.92 48.26 0) (hide yes) (show_name no) (do_not_autoplace no) (effects (font (size 1.27 1.27))))
  (property "Description" "0 Ohm jumper, 0603, UNI-ROYAL 0603WAF0000T5E" (at 121.92 48.26 0) (hide yes) (show_name no) (do_not_autoplace no) (effects (font (size 1.27 1.27))))
  (property "LCSC" "C21189" (at 121.92 48.26 0) (hide yes) (show_name no) (do_not_autoplace no) (effects (font (size 1.27 1.27))))
  (pin "1")
  (pin "2")))
